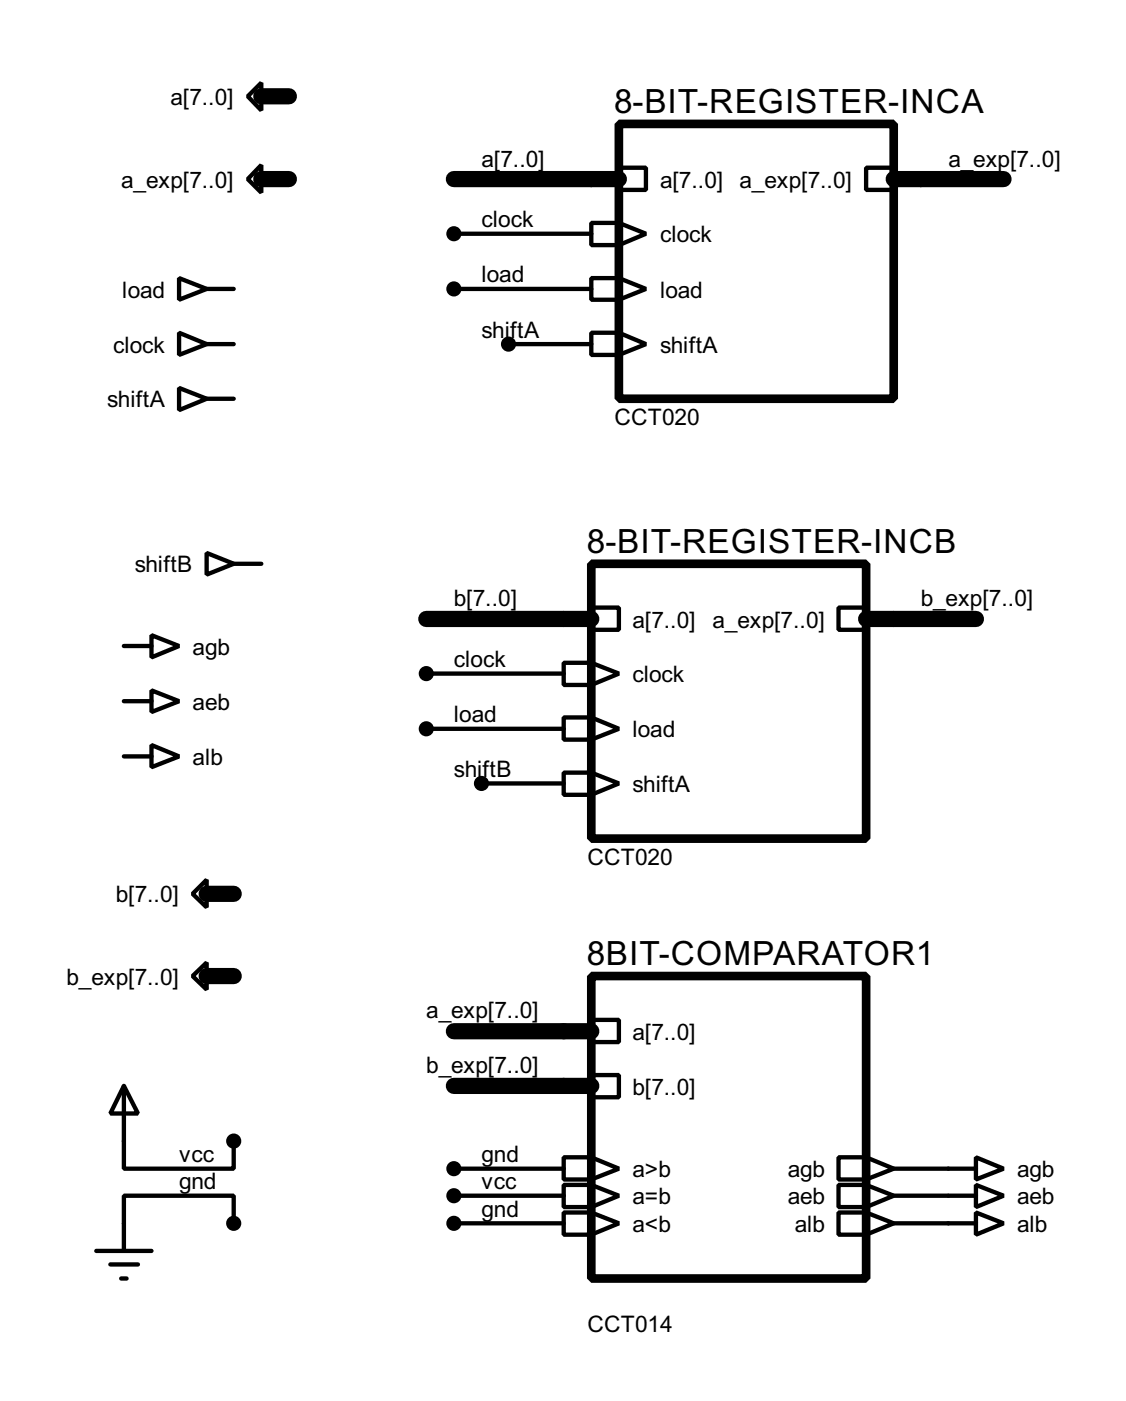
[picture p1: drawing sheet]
<svg xmlns="http://www.w3.org/2000/svg" width="104mm" height="129mm" viewBox="0 0 104 129" stroke-linecap="round" stroke-linejoin="round" font-family="sans-serif">
<path d="M24.2 16.6h2.5M24.2 8.9h2.5M42 16.6h15.2M82.6 16.6h10.2M39.4 57.2h15.3M80.1 57.2h10.1M19.1 82.6h2.5M19.1 90.2h2.5M42 95.3h12.7M42 100.4h12.7" fill="none" stroke="#000" stroke-width="1.5"/>
<g fill="none" stroke="#000" stroke-width=".4">
<path d="M22.9 8.9l1.3-1.2v2.5zM24.2 15.3v2.5l-1.3-1.2zM57.2 15.5h2.5v2.1h-2.5zM80.1 15.5h2.5v2.1h-2.5zM16.6 25.7l2.5 1-2.5 1zM16.6 30.8l2.5 1-2.5 1zM16.6 35.9l2.5 1-2.5 1zM19.1 31.8h2.5M19.1 26.7h2.5M19.1 36.9h2.5M42 21.6h12.7M42 26.7h12.7"/>
<path d="M47 31.8h7.7M54.7 20.6h2.5l2.5 1-2.5 1.1h-2.5zM54.7 25.7h2.5l2.5 1-2.5 1h-2.5zM54.7 30.8h2.5l2.5 1-2.5 1h-2.5zM57.2 20.6v2.1M57.2 25.7v2M57.2 30.8v2M11.5 59.7h2.5M14 58.7l2.6 1-2.6 1.1zM19.1 51.1l2.5 1-2.5 1zM21.6 52.1h2.6M54.7 56.2h2.5v2h-2.5z"/>
<path d="M77.5 56.2h2.6v2h-2.6zM11.5 64.8h2.5M11.5 69.9h2.5M14 63.8l2.6 1-2.6 1zM14 68.9l2.6 1-2.6 1zM39.4 62.3h12.7M39.4 67.4h12.7M44.5 72.4h7.6M52.1 61.3h2.6l2.5 1-2.5 1h-2.6zM52.1 66.3h2.6l2.5 1.1-2.5 1h-2.6zM52.1 71.4h2.6l2.5 1-2.5 1.1h-2.6zM54.7 61.3v2"/>
<path d="M54.7 66.3v2.1M54.7 71.4v2.1M17.8 90.2l1.3-1.2v2.5zM19.1 81.3v2.6l-1.3-1.3zM54.7 94.3h2.5v2h-2.5zM54.7 99.4h2.5v2h-2.5zM8.9 115.6h5.1M10.2 116.9h2.6M11.2 118.2h.5M11.5 100.4l1.3 2.5h-2.6zM11.5 100.4v7.6h10.1v-2.5M21.6 113.1v-2.6h-10.1v5.1"/>
<path d="M42 108h10.1M42 110.5h10.1M42 113.1h10.1M52.1 107h2.6l2.5 1-2.5 1h-2.6zM52.1 109.5h2.6l2.5 1-2.5 1.1h-2.6zM52.1 112.1h2.6l2.5 1-2.5 1h-2.6zM54.7 107v2M54.7 109.5v2.1M54.7 112.1v2M77.5 107h2.6l2.5 1-2.5 1h-2.6zM77.5 109.5h2.6l2.5 1-2.5 1.1h-2.6zM77.5 112.1h2.6l2.5 1-2.5 1h-2.6z"/>
<path d="M80.1 107v2M80.1 109.5v2.1M80.1 112.1v2M82.6 108h7.6M82.6 110.5h7.6M82.6 113.1h7.6M90.2 107l2.6 1-2.6 1zM90.2 109.5l2.6 1-2.6 1.1zM90.2 112.1l2.6 1-2.6 1z"/>
</g>
<g fill="#000" stroke="#000" stroke-width=".4">
<circle cx="41.9" cy="21.6" r=".5"/>
<circle cx="41.9" cy="26.7" r=".5"/>
<circle cx="47" cy="31.8" r=".5"/>
<circle cx="39.4" cy="62.3" r=".5"/>
<circle cx="39.4" cy="67.4" r=".5"/>
<circle cx="44.5" cy="72.4" r=".5"/>
<circle cx="21.6" cy="105.5" r=".5"/>
<circle cx="21.6" cy="113.1" r=".5"/>
<circle cx="41.9" cy="110.5" r=".5"/>
<circle cx="41.9" cy="108" r=".5"/>
<circle cx="41.9" cy="113.1" r=".5"/>
</g>
<path d="M57.2 11.5h25.4v25.4h-25.4zM54.7 52.1h25.4v25.4h-25.4zM54.7 90.2h25.4v28h-25.4z" fill="none" stroke="#000" stroke-width=".8"/>
<g font-size="3.5">
<text x="56.8" y="10.4">8-BIT-REGISTER-INCA</text>
<text x="54.3" y="51.1">8-BIT-REGISTER-INCB</text>
<text x="54.3" y="89.2">8BIT-COMPARATOR1</text>
</g>
<g font-size="2.4">
<text x="15.8" y="9.7">a[7..0]</text>
<text x="11.2" y="17.3">a_exp[7..0]</text>
<text x="44.5" y="15.4">a[7..0]</text>
<text x="61" y="17.3">a[7..0] a_exp[7..0]</text>
<text x="87.7" y="15.4">a_exp[7..0]</text>
<text x="44.5" y="21">clock</text>
<text x="61" y="22.4">clock</text>
<text x="11.3" y="27.5">load</text>
<text x="44.5" y="26.1">load</text>
<text x="61" y="27.5">load</text>
<text x="10.5" y="32.6">clock</text>
<text x="44.5" y="31.2">shiftA</text>
<text x="61" y="32.6">shiftA</text>
<text x="9.9" y="37.7">shiftA</text>
<text x="56.8" y="39.3">CCT020</text>
<text x="12.5" y="52.9">shiftB</text>
<text x="42" y="56">b[7..0]</text>
<text x="58.5" y="58">a[7..0] a_exp[7..0]</text>
<text x="85.1" y="56">b_exp[7..0]</text>
<text x="17.8" y="60.5">agb</text>
<text x="17.8" y="65.6">aeb</text>
<text x="42" y="61.7">clock</text>
<text x="58.5" y="63.1">clock</text>
<text x="17.8" y="70.7">alb</text>
<text x="42" y="71.8">shiftB</text>
<text x="42" y="66.8">load</text>
<text x="58.5" y="68.2">load</text>
<text x="58.5" y="73.2">shiftA</text>
<text x="10.7" y="83.4">b[7..0]</text>
<text x="54.3" y="79.9">CCT020</text>
<text x="6.2" y="91">b_exp[7..0]</text>
<text x="39.4" y="94.1">a_exp[7..0]</text>
<text x="39.4" y="99.2">b_exp[7..0]</text>
<text x="58.5" y="96.1">a[7..0]</text>
<text x="58.5" y="101.2">b[7..0]</text>
<text x="16.6" y="107.4">vcc</text>
<text x="44.5" y="107.4">gnd</text>
<text x="16.6" y="109.9">gnd</text>
<text x="44.5" y="109.9">vcc</text>
<text x="44.5" y="112.5">gnd</text>
<text x="58.5" y="108.8">a&gt;b</text>
<text x="58.5" y="111.3">a=b</text>
<text x="58.5" y="113.9">a&lt;b</text>
<text x="72.8" y="108.8">agb</text>
<text x="72.8" y="111.3">aeb</text>
<text x="73.5" y="113.9">alb</text>
<text x="94" y="108.8">agb</text>
<text x="94" y="111.3">aeb</text>
<text x="94" y="113.9">alb</text>
<text x="54.3" y="123.1">CCT014</text>
</g>
</svg>
